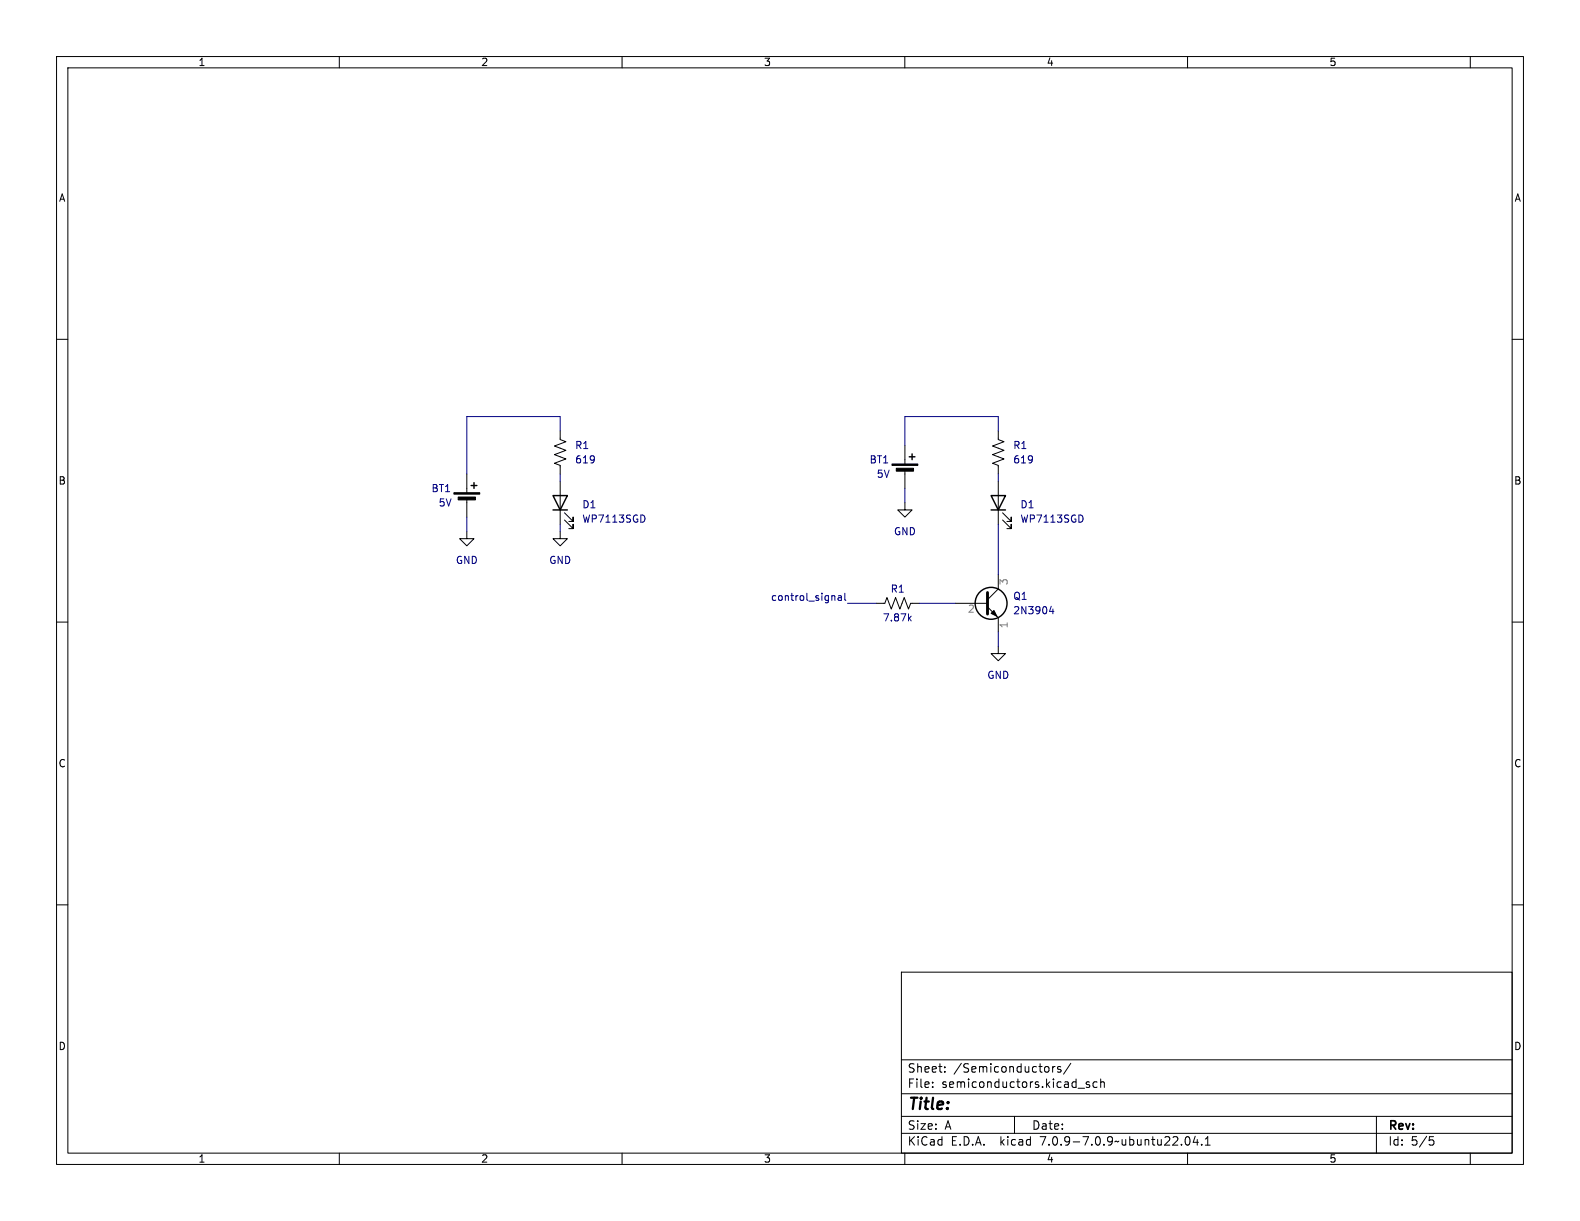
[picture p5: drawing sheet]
<svg xmlns="http://www.w3.org/2000/svg" width="279mm" height="216mm" viewBox="0 0 279 216" stroke-linecap="round" stroke-linejoin="round" font-family="sans-serif">
<g fill="none" stroke="#000" stroke-width=".18">
<path d="M10 10h259.4v195.9h-259.4zM12 12h255.4v191.9h-255.4zM60 10v2M110 10v2M160 10v2M210 10v2M260 10v2M10 60h2M267.4 60h2M99.1 76.2v1.5l1 .4-2.1 .8 2.1 .7-2.1 .8 2.1 .8-2.1 .7 1.1 .4v1.5M160 78.7v3.3M176.5 76.2v1.5l1 .4-2 .8 2 .7-2 .8 2 .8-2 .7 1 .4v1.5"/>
<path d="M82.5 94v1.3h1.3l-1.3 1.2-1.2-1.2h1.2M82.5 83.8v3.3M82.5 88.1v3.3M99.1 94v1.3h1.2l-1.2 1.2-1.3-1.2h1.3M99.1 85.1v7.6M99.8 91.9l1.5 1.6v-.8v.8h-.7M99.8 90.7l1.5 1.5v-.8v.8h-.7M160 88.9v1.3h1.3l-1.3 1.2-1.3-1.2h1.3M160 83.1v3.3M176.5 85.1v7.6M177.3 91.9l1.5 1.6v-.8v.8h-.7M177.3 90.7l1.5 1.5v-.8v.8h-.7"/>
<path d="M10 110h2M154.9 106.7h1.6l.3-1 .8 2 .8-2 .7 2 .8-2 .8 2 .3-1h1.6M168.9 106.7h5.7M174.6 107.3l1.9 1.9v2.6M176.5 114.3v1.3h1.3l-1.3 1.2-1.2-1.2h1.2M176.5 101.6v2.5l-1.9 1.9M267.4 110h2M10 160h2M267.4 160h2M159.4 171.9h108v32h-108zM159.4 197.4h108M159.4 193.4h108"/>
<path d="M159.4 187.4h108M164.9 192.1v.2M164.9 191.4v.1M167.1 189.4v.2M167.1 188.7v.1M179.4 197.4v3M186.1 188.6v1M186.6 188.6l-.3 .1-.2 .2M187.6 188.7l-.4-.1-.2 .2 .1 .2 .5 .2v.3h-.6M189.4 188l-1.3 1.9M190.6 192.4h1.2M192.6 191.4l-.3-.1-.2 .2v.2l.5 .2v.3h-.5"/>
<path d="M194 191.4l-.4-.1-.3 .3v.4l.1 .2h.6M194.6 191.4l.3-.1 .3 .1 .1 .9M194.6 190.8v1.5M243.4 197.4v6.5M60 203.9v2M110 203.9v2M159.4 200.4h108M160 203.9v2M209.7 201.1l.2-.1a.81 .81 0 0 1 .6 .6 .81 .81 0 0 1-.3 .8l-.1 .1a.81 .81 0 0 1-.4-1.4zM210 203.9v2M211.4 200.9l-.4 1.1h.9M211.7 201.5v1"/>
<path d="M212.5 202.3v.2M213.1 202.5h.9M213.1 201.4l.5-.4v1.5M252.8 201h.7M252.9 201.6h.4l.3 .2-.2 .6-.5 .1M260 203.9v2"/>
</g>
<g fill="none" stroke="#000" stroke-width=".25">
<path d="M83.3 85.9h1M83.8 85.3v1.1M97.8 87.6h2.5l-1.2 2.6zM97.8 90.2h2.5M160.8 80.8h1M161.3 80.3v1M175.3 87.6h2.5l-1.3 2.6zM175.3 90.2h2.5"/>
<circle cx="175.3" cy="106.7" r="2.82"/>
</g>
<path d="M114 91.4v.6M191.5 91.4v.6M160.8 109.3l.3 .5M161.1 109l-.4 .4M185.9 107.2l-.3 .9h.8M186.2 107.7v.8" fill="none" stroke="#000084" stroke-width=".18"/>
<path d="M80.3 87.1h4.5v.3h-4.5zM81 87.9h3.1v.5h-3.1zM157.7 82h4.6v.3h-4.6zM158.5 82.8h3v.5h-3zM175.3 108.5l.5-.5 .5 1z" fill="#000" stroke="#000" stroke-width=".18"/>
<path d="M174.6 104.8v3.8" fill="none" stroke="#000" stroke-width=".51"/>
<g fill="none" stroke="#000080" stroke-width=".18">
<path d="M99.1 76.2v-2.5h-16.6v10.1M176.5 76.2v-2.5h-16.5v5M82.5 91.4v2.6M99.1 83.8v1.3M99.1 92.7v1.3M160 86.4v2.5M176.5 83.8v1.3M176.5 92.7v8.9M148.2 105.4h.5l.1 .8M148.8 105.6l-.4 .1-.2 .2 .2 .3 .4-.1M149.4 104.9v1.1l.2 .2M149.9 106.7h5"/>
<path d="M162.6 106.7h6.3M176.5 111.8v2.5"/>
</g>
<text font-size="2.8" x="160.4" y="196.8">Title:</text>
<g font-size="2.1">
<text x="160.4" y="189.9">Sheet:</text>
<text x="168.6" y="189.9">/Semiconductors/</text>
<text x="160.4" y="192.6">File:</text>
<text x="166.5" y="192.6">semiconductors.kicad_sch</text>
<text x="160.4" y="202.8">KiCad</text>
<text x="160.4" y="200">Size:</text>
<text x="167.1" y="200">A</text>
<text x="168.1" y="202.8">E.D.A.</text>
<text x="177" y="202.8">kicad</text>
<text x="182.4" y="200">Date:</text>
<text x="184.2" y="202.8">7.0.9-7.0.9~ubuntu22.04.1</text>
<text x="245.4" y="200.2">Rev:</text>
<text x="245.4" y="202.8">Id:</text>
<text x="249.5" y="202.8">5/5</text>
</g>
<g font-size="1.8">
<text x="35" y="11.9">1</text>
<text x="85" y="11.9">2</text>
<text x="135" y="11.9">3</text>
<text x="185" y="11.9">4</text>
<text x="235" y="11.9">5</text>
<text x="10.3" y="35.9">A</text>
<text x="267.7" y="35.9">A</text>
<text x="10.3" y="85.9">B</text>
<text x="267.7" y="85.9">B</text>
<text x="10.3" y="135.9">C</text>
<text x="267.7" y="135.9">C</text>
<text x="10.3" y="185.9">D</text>
<text x="267.7" y="185.9">D</text>
<text x="35" y="205.8">1</text>
<text x="85" y="205.8">2</text>
<text x="135" y="205.8">3</text>
<text x="185" y="205.8">4</text>
<text x="235" y="205.8">5</text>
</g>
<g font-size="1.8" fill="#000080">
<text x="101.6" y="79.6">R1</text>
<text x="153.7" y="82.1">BT1</text>
<text x="179.1" y="79.6">R1</text>
<text x="76.2" y="87.2">BT1</text>
<text x="102.9" y="90.1">D1</text>
<text x="180.3" y="90.1">D1</text>
<text x="136.2" y="106.3">control_signal</text>
<text x="157.4" y="105">R1</text>
<text x="179.1" y="106.3">Q1</text>
</g>
<g font-size="1.8" fill="#000084">
<text x="101.6" y="82.1">619</text>
<text x="179.1" y="82.1">619</text>
<text x="77.5" y="89.8">5V</text>
<text x="154.9" y="84.7">5V</text>
<text x="102.9" y="92.6">WP7113SGD</text>
<text x="158" y="94.8">GND</text>
<text x="180.3" y="92.6">WP7113SGD</text>
<text x="80.5" y="99.9">GND</text>
<text x="97" y="99.9">GND</text>
<text x="156" y="110.1">7.87k</text>
<text x="179.1" y="108.8">2N3904</text>
<text x="174.5" y="120.2">GND</text>
</g>
<g font-size="1.8" fill="#808080">
<text x="178.5" y="103.6" transform="rotate(-90 178.5 103.6)">3</text>
<text x="171.1" y="108.7">2</text>
<text x="178.5" y="111.2" transform="rotate(-90 178.5 111.2)">1</text>
</g>
</svg>
